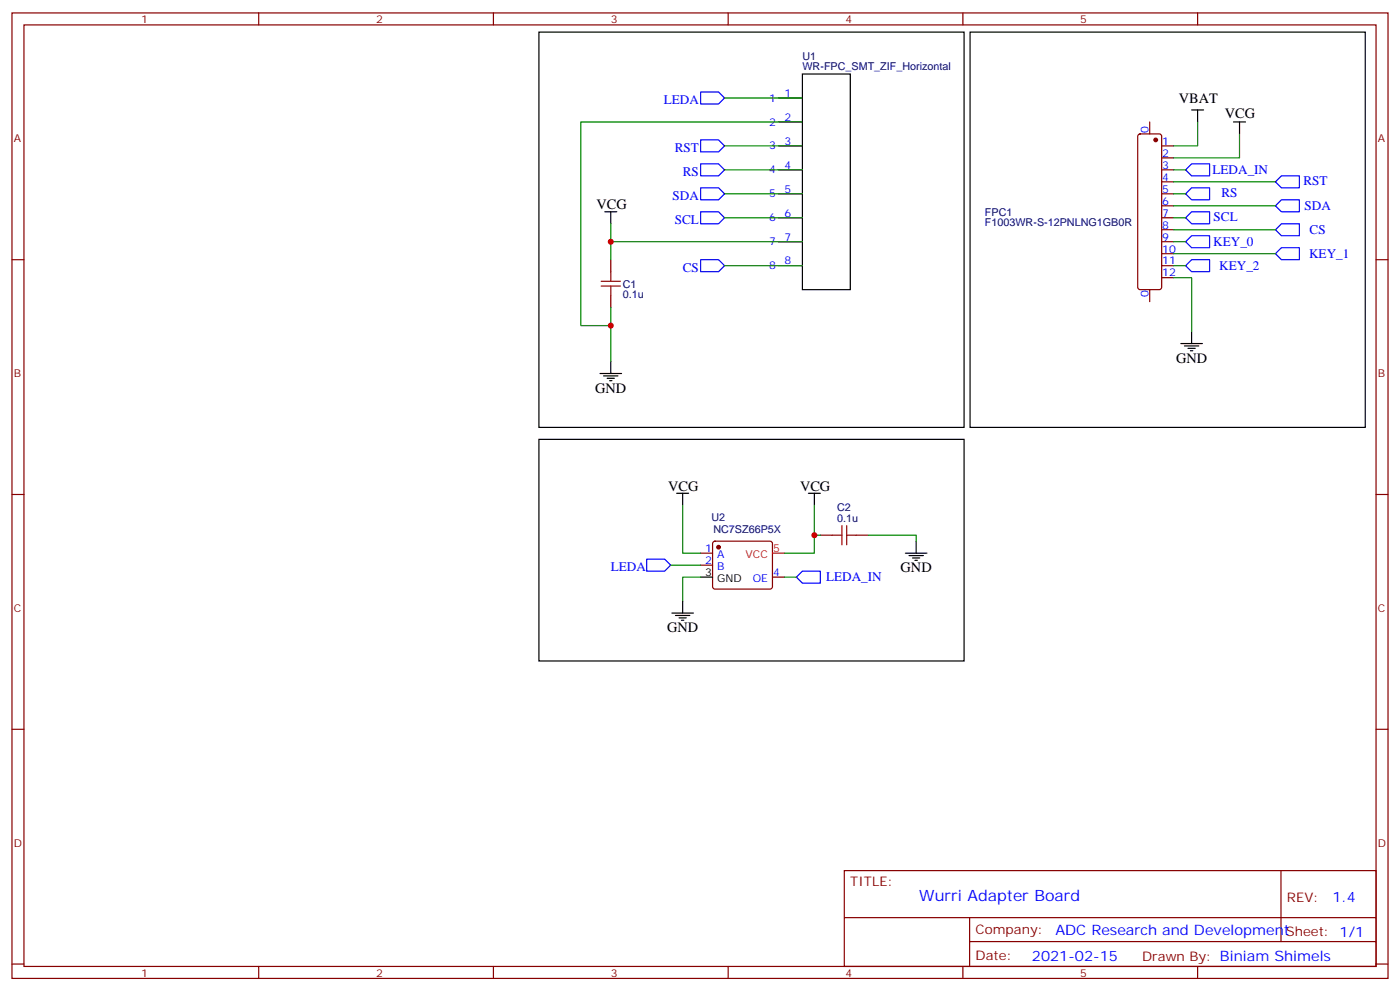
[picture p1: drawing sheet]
<svg xmlns="http://www.w3.org/2000/svg" width="412mm" height="292mm" viewBox="0 0 412 292" stroke-linecap="round" stroke-linejoin="round" font-family="sans-serif">
<g fill="none" stroke="#870000" stroke-width=".35">
<path d="M3.5 3.8h405.4v284.3h-405.4zM7.1 7.3h398.2v277.3h-398.2zM76.2 3.8v3.5M145.3 3.8v3.5M214.5 3.8v3.5M283.6 3.8v3.5M352.8 3.8v3.5M229.3 28.9h7.1M229.3 35.9h7.1M335.4 39.6l.4-.2h5.7l.5 .2 .2 .5v44.5l-.2 .5-.5 .2h-5.7l-.5-.2-.2-.5v-44.5zM338.7 35.9v3.5M229.3 43h7.1"/>
<path d="M229.3 50h7.1M229.3 57.1h7.1M342.2 43h3.5M342.2 50h3.5M342.2 57.1h3.5M342.2 46.5h3.5M342.2 53.6h3.5M3.5 76.5h3.6M179.9 76.5v3.5M229.3 64.1h7.1M229.3 71.2h7.1M229.3 78.2h7.1"/>
<path d="M342.2 64.1h3.5M342.2 71.2h3.5M342.2 78.2h3.5M342.2 60.6h3.5M342.2 67.7h3.5M342.2 74.7h3.5M405.3 76.5h3.6M179.9 87.1v3.5M338.7 85.3v3.5M342.2 81.8h3.5M3.5 145.6h3.6M210.1 159.6l.5-.2h16.2l.5 .2 .2 .5v12.7l-.2 .5-.5 .2h-16.2l-.5-.2-.2-.5v-12.7z"/>
<path d="M241.7 157.6h3.5M252.2 157.6h3.6M405.3 145.6h3.6M206.4 162.9h3.5M206.4 166.4h3.5M227.5 170h3.6M3.5 214.8h3.6M405.3 214.8h3.6M248.7 256.4h156.6v28.2h-156.6zM377.3 256.4v20.9M248.7 270.2h156.5M285.6 277.3h119.6"/>
<path d="M285.6 270.2v14.2M3.5 283.9h3.6M76.2 284.6v3.5M145.3 284.6v3.5M214.5 284.6v3.5M283.6 284.6v3.5M352.8 284.6v3.5M405.3 283.9h3.6"/>
</g>
<g fill="none" stroke="#000" stroke-width=".35">
<path d="M158.7 9.5h125.3v116.4h-125.3zM285.8 9.5h116.4v116.4h-116.4zM236.4 21.8h14.1v63.5h-14.1zM351 32.4h3.5M352.8 32.4v3.5M363.4 35.9h3.5M365.1 35.9v3.5M178.2 62.4h3.5M179.9 62.4v3.5M351 97.6v3.6M176.7 110h6.4M177.8 110.7h4.2"/>
<path d="M178.9 111.4h2.1M179.6 112.1h.7M179.9 106.5v3.5M347.8 101.2h6.4M348.9 101.9h4.2M350 102.6h2.1M350.7 103.3h.7M158.7 129.4h125.3v65.3h-125.3zM199.3 145.3h3.5M201.1 145.3v3.5M238.1 145.3h3.6M239.9 145.3v3.5"/>
<path d="M269.9 159.4v3.5M201.1 177v3.6M206.4 170h3.5M266.7 162.9h6.3M267.8 163.6h4.2M268.8 164.3h2.1M269.5 165h.7M197.9 180.6h6.4M199 181.3h4.2M200 182h2.1M200.7 182.7h.7"/>
</g>
<g fill="none" stroke="#00f" stroke-width=".35">
<path d="M206.4 27.1h5.3l1.7 1.8-1.7 1.7h-5.3zM206.4 41.2h5.3l1.7 1.8-1.7 1.7h-5.3zM206.4 48.3h5.3l1.7 1.7-1.7 1.8h-5.3zM206.4 55.3h5.3l1.7 1.8-1.7 1.7h-5.3zM349.2 50l1.8-1.7h5.3v3.5h-5.3zM349.2 57.1l1.8-1.8h5.3v3.5h-5.3zM377.5 51.8h5.3v3.5h-5.3l-1.8-1.7zM377.5 58.8h5.3v3.6h-5.3l-1.8-1.8zM206.4 62.4h5.3l1.7 1.7-1.7 1.8h-5.3zM206.4 76.5h5.3l1.7 1.7-1.7 1.8h-5.3zM349.2 64.1l1.8-1.7h5.3v3.5h-5.3zM349.2 71.2l1.8-1.8h5.3v3.6h-5.3z"/>
<path d="M349.2 78.2l1.8-1.7h5.3v3.5h-5.3zM375.7 74.7l1.8-1.7h5.3v3.5h-5.3zM377.5 65.9h5.3v3.5h-5.3l-1.8-1.7zM190.5 164.7h5.3l1.8 1.7-1.8 1.8h-5.3zM236.4 168.2h5.3v3.5h-5.3l-1.8-1.7z"/>
</g>
<path d="M177.1 84.2h5.6M177.1 82.8h5.6M179.9 80v2.8M179.9 84.2v2.9M245.2 157.6h2.8M248 154.8v5.6M249.4 154.8v5.6M249.4 157.6h2.8" fill="none" stroke="#a10000" stroke-width=".35"/>
<g fill="none" stroke="#008700" stroke-width=".35">
<path d="M213.4 28.9h23M236.4 35.9h-65.3v60h8.8M352.8 35.9v7.1h-7.1M365.1 39.4v7.1h-19.4M213.4 57.1h23M213.4 50h23M213.4 43h23M345.7 57.1h3.5M345.7 50h3.5M345.7 53.6h30M179.9 65.9v10.6M179.9 71.2h56.5"/>
<path d="M213.4 78.2h23M213.4 64.1h23M345.7 78.2h3.5M345.7 64.1h3.5M345.7 74.7h30M345.7 71.2h3.5M345.7 67.7h30M345.7 60.6h30M179.9 90.6v15.9M345.7 81.8h5.3v15.8M201.1 148.8v14.1h5.3M239.9 148.8v14.1h-8.8"/>
<path d="M239.9 157.6h1.8M255.8 157.6h14.1v1.8M197.6 166.4h8.8M206.4 170h-5.3v7M231.1 170h3.5"/>
</g>
<g fill="#870000" stroke="#870000" stroke-width=".35">
<circle cx="340.4" cy="41.2" r=".53"/>
<circle cx="211.7" cy="161.1" r=".53"/>
</g>
<path d="M227.5 162.9h3.6" fill="none" stroke="#f00" stroke-width=".35"/>
<g fill="#c00">
<circle cx="239.9" cy="157.6" r=".88"/>
<circle cx="179.9" cy="95.9" r=".88"/>
<circle cx="179.9" cy="71.2" r=".88"/>
</g>
<text font-size="4.6" fill="#00f" x="270.8" y="265.4">Wurri Adapter Board</text>
<g font-size="4.2">
<text x="347.2" y="30.3">VBAT</text>
<text x="360.8" y="34.9">VCG</text>
<text x="175.7" y="61.7">VCG</text>
<text x="346.4" y="106.8">GND</text>
<text x="175.3" y="115.6">GND</text>
<text x="196.8" y="144.6">VCG</text>
<text x="235.7" y="144.6">VCG</text>
<text x="265.3" y="168.6">GND</text>
<text x="196.5" y="186.2">GND</text>
</g>
<g font-size="4.2" fill="#00f">
<text x="392.5" y="265.7">1.4</text>
<text x="310.9" y="275.2">ADC Research and DevelopmentSheet: 1/1</text>
<text x="304" y="283">2021-02-15</text>
</g>
<g font-size="3.9" fill="#00f">
<text x="195.5" y="30.6">LEDA</text>
<text x="198.8" y="44.7">RST</text>
<text x="201.2" y="51.8">RS</text>
<text x="357.2" y="51.3">LEDA_IN</text>
<text x="198.1" y="58.8">SDA</text>
<text x="359.8" y="58">RS</text>
<text x="383.9" y="54.4">RST</text>
<text x="198.8" y="65.9">SCL</text>
<text x="357.5" y="65">SCL</text>
<text x="384.3" y="61.9">SDA</text>
<text x="385.8" y="68.9">CS</text>
<text x="357.4" y="72.5">KEY_0</text>
<text x="385.6" y="76">KEY_1</text>
<text x="201.2" y="80">CS</text>
<text x="359.2" y="79.6">KEY_2</text>
<text x="179.9" y="168.2">LEDA</text>
<text x="243.3" y="171.2">LEDA_IN</text>
</g>
<g font-size="3.9" fill="#800">
<text x="250.5" y="261">TITLE:</text>
<text x="379.1" y="265.7">REV:</text>
<text x="287.4" y="275.2">Company:</text>
<text x="287.4" y="282.9">Date:</text>
<text x="336.4" y="282.9">Drawn By: Biniam Shimels</text>
</g>
<g font-size="3.2" fill="#800">
<text x="41.6" y="6.8">1</text>
<text x="110.8" y="6.8">2</text>
<text x="179.9" y="6.8">3</text>
<text x="249.1" y="6.8">4</text>
<text x="318.2" y="6.8">5</text>
<text x="4.1" y="41.9">A</text>
<text x="405.9" y="41.9">A</text>
<text x="4.1" y="111.1">B</text>
<text x="405.9" y="111.1">B</text>
<text x="4.1" y="180.2">C</text>
<text x="405.9" y="180.2">C</text>
<text x="4.1" y="249.3">D</text>
<text x="405.9" y="249.3">D</text>
<text x="41.6" y="287.6">1</text>
<text x="110.8" y="287.6">2</text>
<text x="179.9" y="287.6">3</text>
<text x="249.1" y="287.6">4</text>
<text x="318.2" y="287.6">5</text>
</g>
<g font-size="3.2" fill="#000080">
<text x="236.4" y="17.6">U1</text>
<text x="236.4" y="20.7">WR-FPC_SMT_ZIF_Horizontal</text>
<text x="290.1" y="63.5">FPC1</text>
<text x="290.1" y="66.7">F1003WR-S-12PNLNG1GB0R</text>
<text x="183.4" y="87.9">0.1u</text>
<text x="183.4" y="84.7">C1</text>
<text x="209.6" y="153.5">U2</text>
<text x="246.6" y="153.7">0.1u</text>
<text x="246.6" y="150.6">C2</text>
<text x="210.1" y="157">NC7SZ66P5X</text>
</g>
<g font-size="3.2" fill="#00f">
<text x="226.6" y="29.9">1</text>
<text x="231.1" y="28.5">1</text>
<text x="231.1" y="35.6">2</text>
<text x="226.6" y="37">2</text>
<text x="338.3" y="39.3" transform="rotate(-90 338.3 39.3)">0</text>
<text x="226.6" y="44">3</text>
<text x="231.1" y="42.6">3</text>
<text x="342.4" y="42.6">1</text>
<text x="342.4" y="46.1">2</text>
<text x="226.6" y="51.1">4</text>
<text x="231.1" y="49.7">4</text>
<text x="342.4" y="49.7">3</text>
<text x="342.4" y="53.2">4</text>
<text x="226.6" y="58.1">5</text>
<text x="231.1" y="56.7">5</text>
<text x="342.4" y="56.7">5</text>
<text x="226.6" y="65.2">6</text>
<text x="231.1" y="63.8">6</text>
<text x="342.4" y="60.3">6</text>
<text x="342.4" y="63.8">7</text>
<text x="231.1" y="70.8">7</text>
<text x="342.4" y="67.3">8</text>
<text x="342.4" y="70.8">9</text>
<text x="226.6" y="72.2">7</text>
<text x="231.1" y="77.9">8</text>
<text x="342.4" y="74.4">10</text>
<text x="342.4" y="77.9">11</text>
<text x="226.6" y="79.3">8</text>
<text x="342.4" y="81.4">12</text>
<text x="338.3" y="87.5" transform="rotate(-90 338.3 87.5)">0</text>
<text x="207.7" y="162.6">1</text>
<text x="207.7" y="166.1">2</text>
<text x="211.2" y="164.3">A</text>
<text x="211.2" y="167.9">B</text>
<text x="221.7" y="171.4">OE</text>
<text x="227.7" y="169.6">4</text>
</g>
<g font-size="3.2" fill="#f00">
<text x="219.6" y="164.3">VCC</text>
<text x="227.7" y="162.6">5</text>
</g>
<g font-size="3.2">
<text x="207.7" y="169.6">3</text>
<text x="211.2" y="171.4">GND</text>
</g>
</svg>
